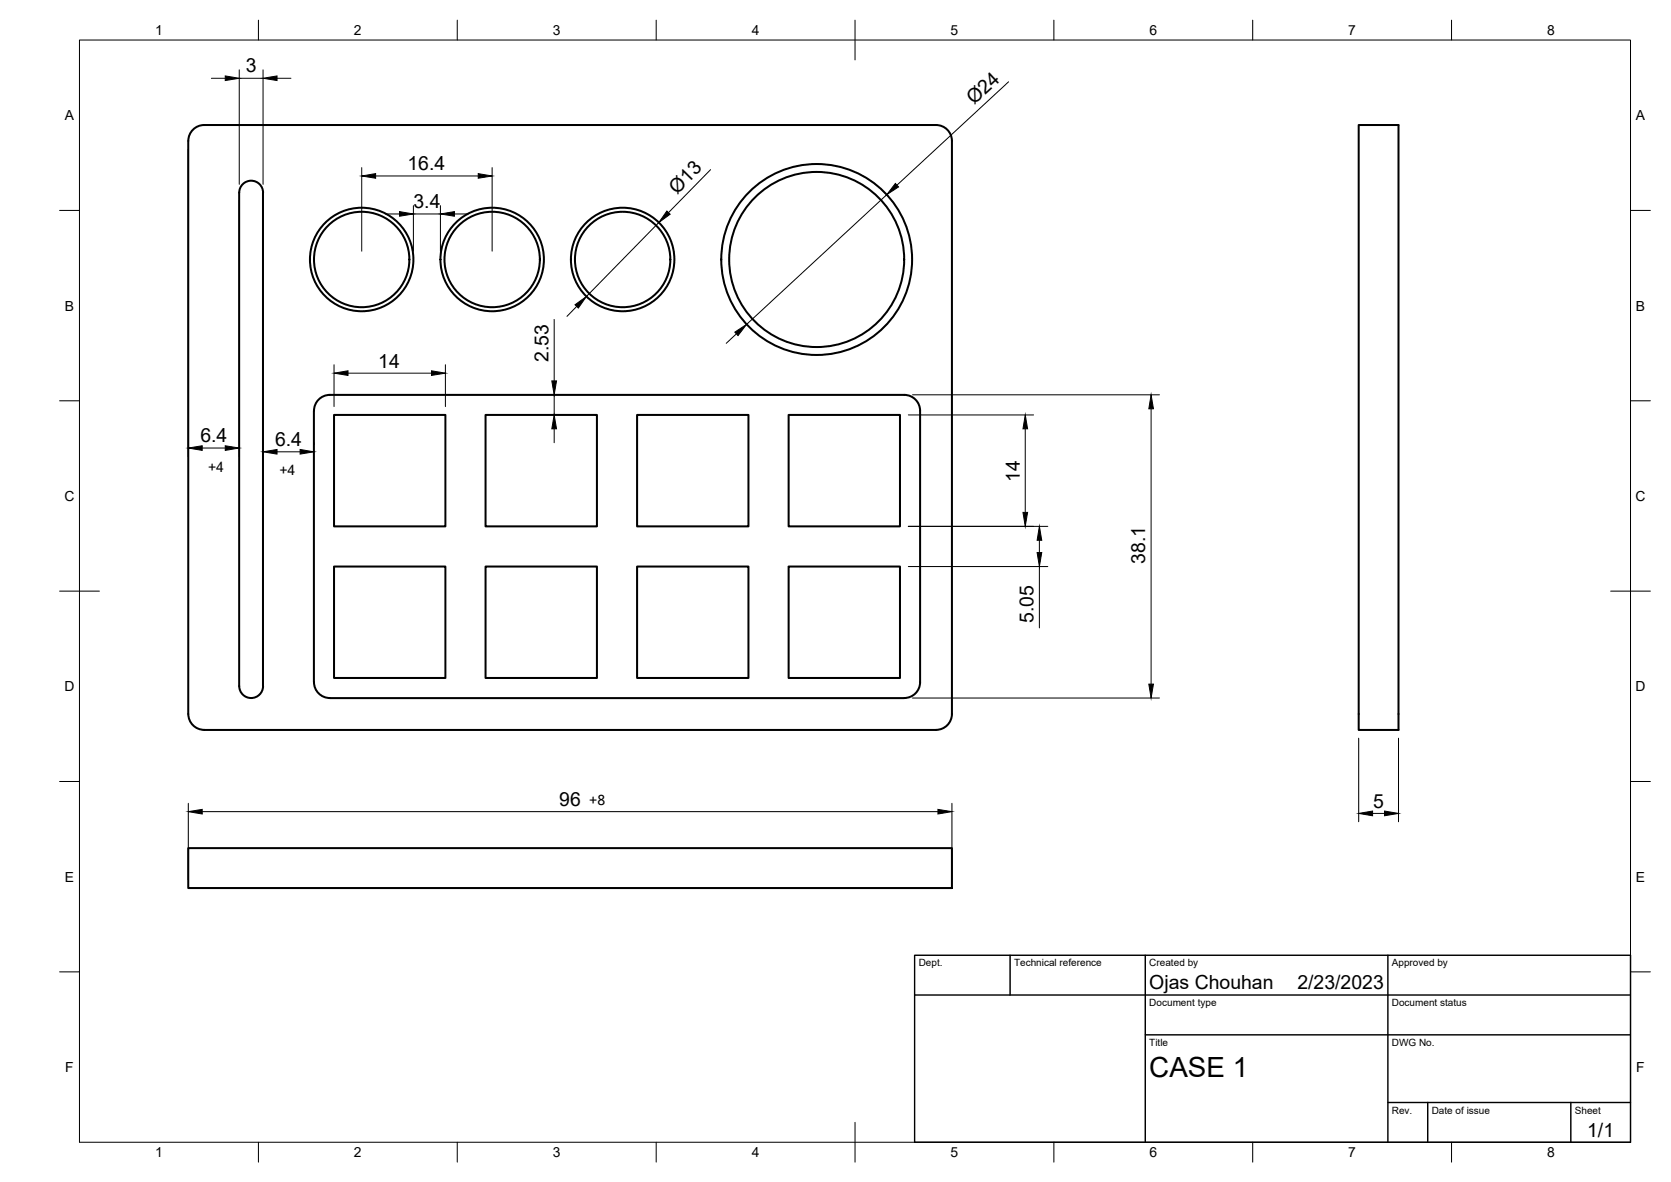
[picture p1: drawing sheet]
<svg xmlns="http://www.w3.org/2000/svg" width="420mm" height="297mm" viewBox="0 0 420 297" stroke-linecap="round" stroke-linejoin="round" font-family="sans-serif">
<!-- layer: Visible -->
<g fill="none" stroke="#000" stroke-width=".51">
<path d="M341.6 31.4h10v152h-10zM61.3 46.1a2.99 2.99 0 0 1 3.1-.4 2.99 2.99 0 0 1 1.7 2.7v124a3 3 0 0 1-3 3 3 3 0 0 1-3-3l.1-124a2.99 2.99 0 0 1 1.1-2.3zM80.1 100.4a4 4 0 0 1 2.8-1.2h144.5a4 4 0 0 1 4 4v68.2a4 4 0 0 1-4 4h-144.5a4 4 0 0 1-4-4l.1-68.2a4 4 0 0 1 1.1-2.8zM84 104.3h28v28h-28zM122.1 104.3h28v28h-28zM160.2 104.3h28v28h-28zM198.3 104.3h28v28h-28zM84 142.4h28v28h-28zM122.1 142.4h28v28h-28zM160.2 142.4h28v28h-28zM198.3 142.4h28v28h-28zM47.3 179.4v-144a4 4 0 0 1 4-4h184.1a4 4 0 0 1 4 4v144"/>
<path d="M47.3 179.4a4 4 0 0 0 4 4h184.1a4 4 0 0 0 4-4M47.3 213.1h192.1v10.1h-192.1z"/>
<circle cx="90.9" cy="65.2" r="12"/>
<circle cx="90.9" cy="65.2" r="13"/>
<circle cx="123.7" cy="65.2" r="12"/>
<circle cx="123.8" cy="65.2" r="13"/>
<circle cx="156.6" cy="65.2" r="12"/>
<circle cx="156.6" cy="65.2" r="13"/>
<circle cx="205.3" cy="65.2" r="22"/>
<circle cx="205.4" cy="65.2" r="24"/>
</g>
<!-- layer: BORDER -->
<g fill="none" stroke="#000" stroke-width=".25">
<path d="M20 10.1h390v276.9h-390zM65 5.1v5M115 5.1v5M165 5.1v5M215 5.1v10M265 5.1v5M315 5.1v5M365 5.1v5M15 52.9h5M410 52.9h5M15 100.7h5M410 100.7h5"/>
<path d="M15 148.6h10M405 148.6h10M15 196.4h5M410 196.4h5M15 244.2h5M410 244.2h5M65 287v5M115 287v5M165 287v5M215 282.1v9.9M265 287v5M315 287v5"/>
<path d="M365 287v5"/>
</g>
<!-- layer: TITLEBLOCK -->
<path d="M230 240.1h180v46.9h-180zM230 250h180M254 240.1v9.9M288 240.1v46.9M349 240.1v46.9M288 260.1h122M349 277.1h61M359 277.1v9.9M395 277.1v9.9" fill="none" stroke="#000" stroke-width=".36"/>
<!-- layer: FD_Dimensions -->
<g fill="none" stroke="#000" stroke-width=".25">
<path d="M53.1 19.7h3.5M60.2 17.6v28.7M60.2 19.7h5.9M66.1 17.6v28.7M69.7 19.7h3.5M47.3 37.5v77.2M253.6 20.6l-28.1 25.9M60.2 50.5v64.2M91 42.1v21M94.4 44.2h25.8M96.9 53.8h3.6M103.9 51.7v11.4"/>
<path d="M103.9 53.8h6.8M110.7 51.7v11.4M114.3 53.8h3.5M123.7 42.1v21M165.7 55.9l-18.3 18.6M178.7 42.6l-10.6 10.8M223 48.9l-35.3 32.6M145 77l-2.4 2.5M84 91.7v10.5M87.5 93.8h21M112 91.7v10.5M139.3 80.3v15.4"/>
<path d="M139.3 99.2v5.1M185.2 83.9l-2.6 2.4M229.4 99.2h62.1M50.8 112.6h5.8M66.1 111.4v.3M69.7 113.5h5.8M79 111.4v.3M139.3 107.8v3.5M228.4 104.3h31.5M257.8 107.8v21M289.4 102.7v69.2M228.4 132.3h35.1"/>
<path d="M261.3 135.8v3.1M228.4 142.4h35.1M261.3 142.4v15.4M229.4 175.4h62.1M341.6 185.5v21M351.6 185.5v21M47.3 201.9v19.2M50.8 204h185M239.4 201.9v19.2M345.1 204.4h3"/>
</g>
<g fill="#000" stroke="#000" stroke-width=".25">
<path d="M56.6 19.1l3.6 .6-3.6 .5zM66.1 19.7l3.6-.6v1.1zM91 44.2l3.4-.6v1.2zM100.5 53.2l3.4 .6-3.4 .5zM110.7 53.8l3.6-.6v1.1zM120.2 43.6l3.5 .6-3.5 .6zM167.7 53l.8 .8-2.8 2.1zM225.1 46.1l.8 .9-2.9 1.9zM144.6 76.6l2.8-2.1-2 2.9zM84 93.8l3.5-.6v1.1zM108.5 93.2l3.5 .6-3.5 .5zM138.7 95.7h1.2l-.6 3.5z"/>
<path d="M184.8 83.5l2.9-2-2.1 2.8zM47.3 112.6l3.5-.6v1.2zM56.6 112l3.6 .6-3.6 .6zM66.1 113.5l3.6-.5v1.1zM75.5 113l3.5 .5-3.5 .6zM139.3 104.3l.6 3.5h-1.2zM257.8 104.3l.6 3.5h-1.2zM289.4 99.2l.6 3.5h-1.1zM257.2 128.8h1.2l-.6 3.5zM261.3 132.3l.6 3.5h-1.1zM260.8 138.9h1.1l-.6 3.5zM288.9 171.9h1.1l-.6 3.5z"/>
<path d="M47.3 204l3.5-.6v1.2zM235.8 203.4l3.6 .6-3.6 .6zM341.6 204.4l3.5-.6v1.2zM348.1 203.8l3.5 .6-3.5 .6z"/>
</g>
<text font-size="7" x="289" y="270.6">CASE 1</text>
<g font-size="4.9">
<text x="61.8" y="18.2">3</text>
<text x="244.9" y="26.5" transform="rotate(-43 244.9 26.5)">Ø24</text>
<text x="102.4" y="42.8">16.4</text>
<text x="104" y="52.3">3.4</text>
<text x="170.3" y="49" transform="rotate(-46 170.3 49)">Ø13</text>
<text x="95.1" y="92.4">14</text>
<text x="137.9" y="91" transform="rotate(-90 137.9 91)">2.53</text>
<text x="50.4" y="111.1">6.4</text>
<text x="69.2" y="112.1">6.4</text>
<text x="256.4" y="121.1" transform="rotate(-90 256.4 121.1)">14</text>
<text x="288" y="141.7" transform="rotate(-90 288 141.7)">38.1</text>
<text x="259.9" y="156.6" transform="rotate(-90 259.9 156.6)">5.05</text>
<text x="140.6" y="202.5">96</text>
<text x="345.3" y="203">5</text>
<text x="289" y="248.5">Ojas Chouhan</text>
<text x="326.2" y="248.5">2/23/2023</text>
<text x="399.1" y="285.7">1/1</text>
</g>
<g font-size="3.5">
<text x="39" y="8.8">1</text>
<text x="89" y="8.8">2</text>
<text x="139" y="8.8">3</text>
<text x="189" y="8.8">4</text>
<text x="239" y="8.8">5</text>
<text x="289" y="8.8">6</text>
<text x="339" y="8.8">7</text>
<text x="389" y="8.8">8</text>
<text x="16.3" y="30.2">A</text>
<text x="411.3" y="30.2">A</text>
<text x="16.3" y="78">B</text>
<text x="411.3" y="78">B</text>
<text x="52.3" y="118.5">+4</text>
<text x="70.2" y="119.5">+4</text>
<text x="16.2" y="125.9">C</text>
<text x="411.2" y="125.9">C</text>
<text x="16.2" y="173.7">D</text>
<text x="411.2" y="173.7">D</text>
<text x="148.2" y="202.3">+8</text>
<text x="16.3" y="221.6">E</text>
<text x="411.3" y="221.6">E</text>
<text x="16.4" y="269.4">F</text>
<text x="411.4" y="269.4">F</text>
<text x="39" y="290.8">1</text>
<text x="89" y="290.8">2</text>
<text x="139" y="290.8">3</text>
<text x="189" y="290.8">4</text>
<text x="239" y="290.8">5</text>
<text x="289" y="290.8">6</text>
<text x="339" y="290.8">7</text>
<text x="389" y="290.8">8</text>
</g>
<g font-size="2.5">
<text x="231" y="242.9">Dept.</text>
<text x="255" y="242.9">Technical reference</text>
<text x="289" y="242.9">Created by</text>
<text x="350" y="242.9">Approved by</text>
<text x="289" y="252.8">Document type</text>
<text x="350" y="252.8">Document status</text>
<text x="289" y="262.9">Title</text>
<text x="350" y="262.9">DWG No.</text>
<text x="350" y="279.9">Rev.</text>
<text x="360" y="279.9">Date of issue</text>
<text x="396" y="279.9">Sheet</text>
</g>
</svg>
